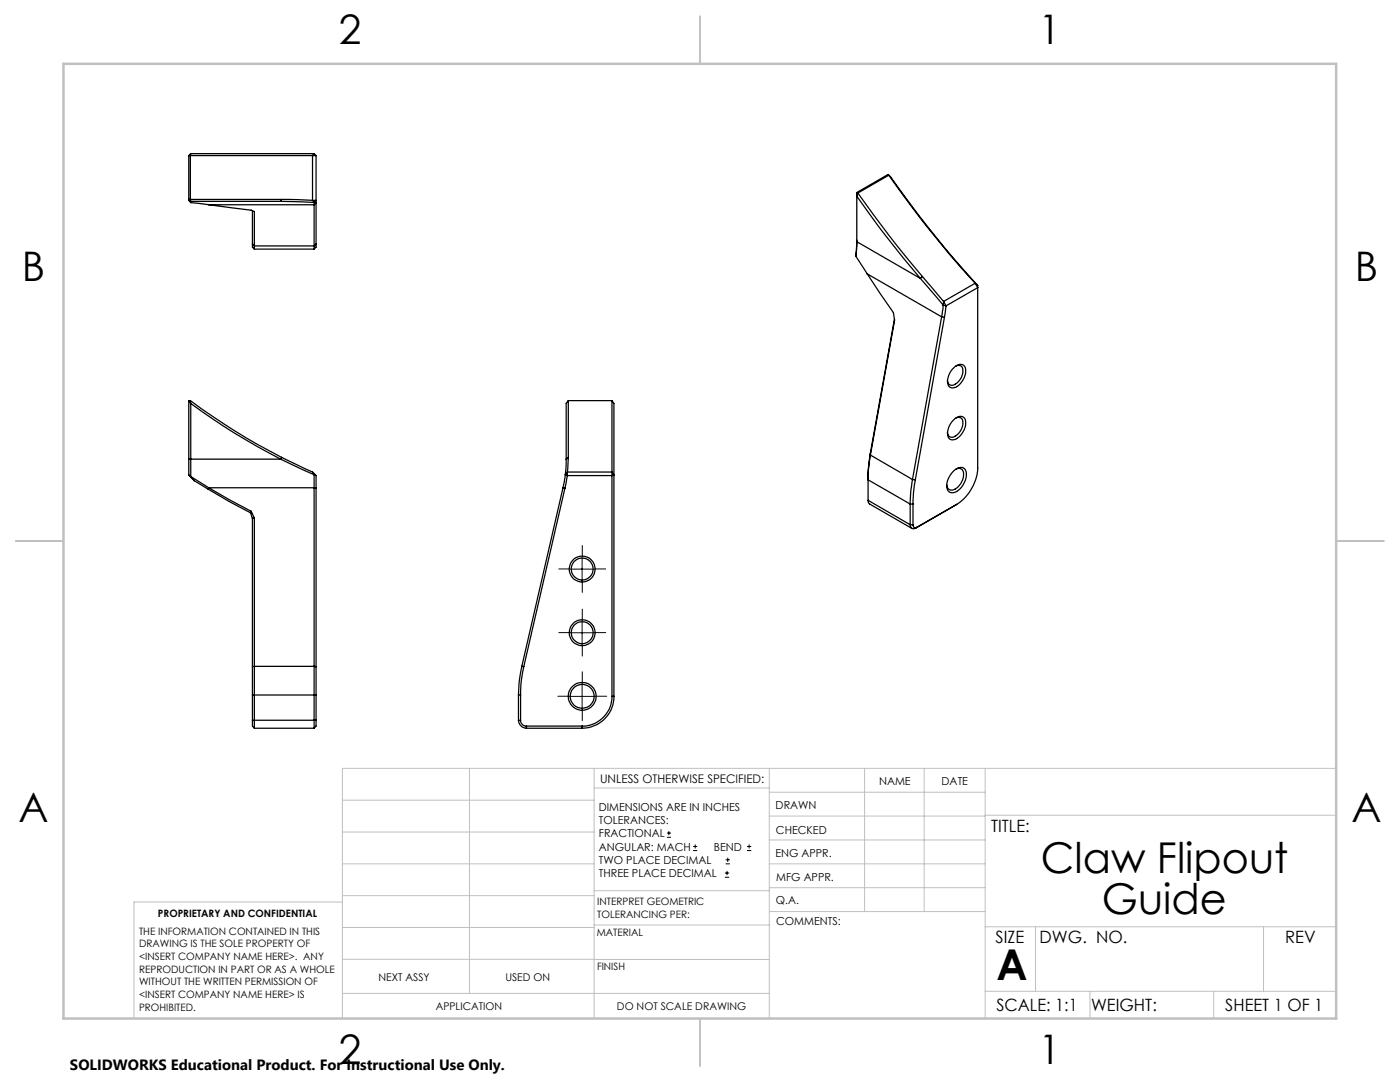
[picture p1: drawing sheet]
<svg xmlns="http://www.w3.org/2000/svg" width="279mm" height="216mm" viewBox="0 0 279 216" stroke-linecap="round" stroke-linejoin="round" font-family="sans-serif">
<g fill="none" stroke="#000" stroke-width=".2">
<path d="M113.7 113.6h5M116.2 111.1v5M113.7 126.3h5M113.7 139h5M116.2 123.8v5M116.2 136.5v5M133.1 167.1h.8M133.1 166.2h.8M133.5 165.8v.9M138.3 169.7h.8M138.3 168.9h.8M138.7 168.5v.8"/>
<path d="M144.7 175h.8M144.7 174.2h.8M144.8 172.4h.9M144.8 171.6h.9M145.1 173.8v.8M145.2 171.1v.9M149.1 169.7h.8M149.1 168.9h.8M149.5 168.5v.8"/>
</g>
<path d="M113.7 113.5h-2.2M116.2 111v-2.2M116.2 116v2.2M118.7 113.5h2.2M113.7 126.2h-2.2M113.7 138.9h-2.4M116.2 123.7v-2.2M116.2 128.7v2.2M116.2 136.4v-2.4M118.7 126.2h2.2M118.7 138.9h2.4M116.2 141.4v2.4" fill="none" stroke="#000" stroke-width=".2" stroke-dasharray="15.2 1.3 1.3 1.3"/>
<g fill="none" stroke="#c0c0c0" stroke-width=".2">
<path d="M68.3 159.7h50.3M93.7 153.3v44.9M118.6 153.3v49.9M118.6 157.2h34.9M153.5 153.3v49.9M153.5 158.1h43.1M172.5 153.3v28.6M184.4 153.3v28.6M196.6 153.3v49.9M266.7 153.3h-198.4v49.9M68.3 178.7h50.3M68.3 172.4h50.3"/>
<path d="M68.3 166h50.3M68.3 180h-41.6v23.2M118.6 177.7h35M153.5 167.6h43.1M153.5 162.8h43.1M153.5 172.4h43.1M153.5 177.1h43.1M196.6 162.7h70.1M68.3 198.2h85.2M68.3 191.4l85.2 .1M68.3 185.1h50.3M118.6 184.6h35"/>
<path d="M153.6 181.9h43M196.6 197.8h70.1M196.6 184.9h70.1M206.7 184.9v12.9M217.5 197.8v5.4M242.2 197.8v5.4M252.2 184.9v12.9"/>
</g>
<path d="M139.7 3.2v9.5M3.1 107.9h9.6M266.7 107.9h9.5M139.7 203.2v9.6" fill="none" stroke="#c0c0c0" stroke-width=".25"/>
<path d="M12.7 12.7h254v190.5h-254z" fill="none" stroke="#c0c0c0" stroke-width=".5"/>
<g fill="none" stroke="#000" stroke-width=".25">
<path d="M37.7 39.8v.2l.4 .4M37.7 31v8.8M37.7 31h.3M37.7 39.8h.3M37.7 39.8l.4 .4M38 39.8h18.2M38 31h24.4M38 31v8.8M38 39.8l.1 .4M38.1 30.7h24.6M38.1 30.7l-.1 .3M38.1 30.7l-.4 .3"/>
<path d="M56.2 39.8l6.2 .2M56.2 39.8l-.2 .4M62.4 31v9M62.4 31h.7M62.4 40l.3 .4M62.4 40h.7M62.7 30.7l-.3 .3M62.7 30.7l.4 .3M63.1 31v9M171 38.4v9.8M171 38.4l.2 .1M171.2 38.5a217.2 217.2 0 0 0 12.9 16.7"/>
<path d="M171.2 38.5l-.2 .7a208.4 208.4 0 0 0 12.7 16.4M177.4 35a198.9 198.9 0 0 0 17.2 21.5M177.4 35l.3 .3a211.9 211.9 0 0 0 17.4 21.7M177.4 35l-6.2 3.5M177.4 35l-.2-.1-6.2 3.5M38.1 40.2h17.9M38.1 40.4l3.6 .5M38.1 40.2v.2M41.7 40.9l8.4 1 .7 .3v6.9M41.7 40.9h21M50.4 48.7v.6l.4 .4M50.4 42.1v6.6"/>
<path d="M50.4 48.7l.4 .4M50.8 49.1v.6M50.8 49.1h11.9M50.8 49.7h11.9M56 40.2l6.7 .2M62.7 40.4v.5M62.7 49.1v.6M62.7 40.9v8.2M63.1 40v.5M63.1 48.7v.6l-.4 .4M63.1 40.5v8.2M63.1 40l-.4 .4"/>
<path d="M63.1 40.5l-.4 .4M63.1 48.7l-.4 .4M170.8 51.2l2.3 3.4M171 48.2l-.2 3M171 47.9l-.2 3.3M171 48.2l12.7 7.4M173.1 54.6l5.2 7.8 .2 1.5-4.8 26.9M173.1 54.6l14.8 8.6M183.7 55.6l4.5 5.3M184.1 55.2l4.2 4.9M184.1 55.2l-.4 .4M194.6 56.5l-6.3 3.6"/>
<path d="M194.6 56.5l.5 .9-6.3 3.6M194.6 56.5l.5 .5M195.1 57v36.4a9.3 9.3 0 0 1-4.2 7.2M37.7 80l.4 .5M37.7 80v11.6M38 79.9a129.3 129.3 0 0 0 18.2 11.4M38 79.9l.1 .6M38 79.9l-.3 .1M113.4 79.9v11.4M113.4 79.9l-.4 .6v11.1M113.4 79.9h8.7M122.1 79.9v14.3"/>
<path d="M122.1 79.9l.4 .6v14.3M178.5 63.7l-4.8 26.9M187.9 63.2l-5.8 32.5M187.9 63.2l.6 .1M188.2 60.9l-.3 2.3M188.2 60.9l.6 .1M188.3 60.1l-.1 .8M188.3 60.1l.5 .9M188.5 63.3l-5.8 32.4M188.8 61l-.3 2.3M190.3 73.4a1.35 1.35 0 0 1 2.3-.1 3.6 3.6 0 0 1-2.4 4.1 1.22 1.22 0 0 1-1-1.8l.3-1zM190.8 73a.92 .92 0 0 1 1 .1 .92 .92 0 0 1 .4 1 2.83 2.83 0 0 1-2.4 2.8l-.5-.4-.2-.5"/>
<path d="M37.7 91.6v3.2M37.7 91.6h18.3M37.7 94.8l1.1 1.1M37.7 94.8l.4 .3M38.1 95.1l3.6 2.2M38.1 80.5v14.6M38.1 80.5a128.2 128.2 0 0 0 17.9 11.1M38.1 95.1l.7 .8M38.8 95.9l2.8 1.7M41.6 97.6l4.2 2.5 4.2 2.2M41.7 97.3l8.4 4.7M41.7 97.3h21"/>
<path d="M41.7 97.3l-.1 .3M56 91.6l6.7 3.1M56.2 91.3l6.2 2.9M56.2 91.3l-.2 .3M62.4 94.2l.3 .5M62.4 94.2l.7 .7M62.7 94.7v2.6M62.7 97.3v35.7M62.7 97.3l.4 .1M62.7 94.7l.4 .2M63.1 94.9v2.5M63.1 97.4v35.6"/>
<path d="M112.4 97.3l.3 .1M112.4 97.3l-8.3 35.7M112.7 97.4l-8.2 35.6M112.8 94.7l-.4 2.6M112.8 94.7l.4 .2M113 91.6l-.2 3.1M113.2 94.9l-.5 2.5M113.2 94.2h8.9M113.2 94.2v.7M113.2 94.2l-.4 .5M113.4 91.3l-.2 2.9M113.4 91.3l-.4 .3"/>
<path d="M122.1 94.2v44.8M122.1 94.2l.4 .6M122.5 94.8l-.4 .1h-8.9M122.5 94.8v44.2M173.2 99.8l.1 .5 .3 .3 8.4 4.8M173.2 99.8l8.4 4.9M173.7 90.6l-.5 3.6v5.6M173.7 90.6v.2M173.7 90.8l-.4 3.1-.1 1.8 8.4 4.9M173.7 90.8l8.4 4.9M182.1 95.7l-.3 2.5-.2 2.4M182.1 95.7h.6"/>
<path d="M182.7 95.7l-.4 2.5-.1 2.4M190.1 94.2a1.69 1.69 0 0 1 2.4-.6 3.5 3.5 0 0 1-1 4.1 1.4 1.4 0 0 1-2.4-.1 3.7 3.7 0 0 1 1-3.4zM190.5 83.6a1.22 1.22 0 0 1 1.2-.5 1.22 1.22 0 0 1 1 .8 3.6 3.6 0 0 1-2.5 3.9 1.22 1.22 0 0 1-1-1.9 4.2 4.2 0 0 1 1.3-2.3zM190.8 83.4a.92 .92 0 0 1 1 0 .92 .92 0 0 1 .4 1.1 2.83 2.83 0 0 1-2.4 2.7l-.5-.3-.2-.6M190.8 93.6a1.04 1.04 0 0 1 1.2 .1 1.04 1.04 0 0 1 .3 1.2 3.3 3.3 0 0 1-2.4 2.9 .96 .96 0 0 1-1-1M50 102.3l.4 1.1M50.1 102l.7 1.4M50.1 102l-.1 .3M50.4 103.4v29.6M50.8 103.4v29.6M50.8 103.4h-.4M181.6 104.7a.68 .68 0 0 0 .4 .7 .68 .68 0 0 0 .8-.1"/>
<path d="M181.6 100.6h.6M181.6 100.6v4.1M181.6 104.7h.6M182.2 104.7a.51 .51 0 0 0 .3 .6 .51 .51 0 0 0 .6-.1M182.2 100.6v4.1M183.1 105.2l-.3 .1M190.9 100.6l-7.8 4.6M190.9 100.6l-8.1 4.7M50.4 133v5.7M50.4 138.7h12.7M50.4 138.7v5M50.8 133v12.3"/>
<path d="M50.8 133h11.9M50.8 133h-.4M62.7 133v12.3M62.7 133h.4M63.1 133v5.7M63.1 138.7v5M103.5 138.7h.4M103.5 138.7v5M103.9 138.7v5M104.1 133a25.7 25.7 0 0 0-.6 5.7M104.1 133h.4M104.5 133a22.6 22.6 0 0 0-.6 5.7"/>
<path d="M122.1 139a5.9 5.9 0 0 1-5.9 5.9M122.1 139h.4M122.5 139a6.4 6.4 0 0 1-6.3 6.3M50.4 143.7v1.2l.4 .4M50.4 143.7h12.7M50.8 145.3h11.9M63.1 143.7v1.2l-.4 .4M103.5 143.7a1.7 1.7 0 0 0 1.6 1.6M103.5 143.7h.4M103.9 143.7a1.14 1.14 0 0 0 1.2 1.2M105.1 145.3h11.1M105.1 144.9h11.1"/>
<path d="M105.1 144.9v.4M116.2 144.9v.4"/>
<circle cx="116.2" cy="113.5" r="2.59"/>
<circle cx="116.2" cy="113.6" r="2.19"/>
<circle cx="116.2" cy="126.2" r="2.59"/>
<circle cx="116.2" cy="138.9" r="2.77"/>
<circle cx="116.2" cy="138.9" r="2.38"/>
<circle cx="116.2" cy="126.3" r="2.19"/>
</g>
<g font-size="8.5">
<text x="207.7" y="174.2">Claw Flipout</text>
<text x="219.9" y="182.3">Guide</text>
<text x="198.9" y="195.5">A</text>
</g>
<g font-size="8.1">
<text x="67.6" y="8.9">2</text>
<text x="207.3" y="8.9">1</text>
<text x="4.4" y="56.2">B</text>
<text x="270.4" y="56.2">B</text>
<text x="3.7" y="164.1">A</text>
<text x="269.7" y="164.1">A</text>
<text x="67.6" y="212.4">2</text>
<text x="207.3" y="212.4">1</text>
</g>
<g font-size="3.4">
<text x="197.8" y="166">TITLE:</text>
<text x="198.7" y="188.1">SIZE</text>
<text x="207.5" y="188.1">DWG. NO.</text>
<text x="256.5" y="188.2">REV</text>
<text x="198.8" y="201.7">SCALE: 1:1</text>
<text x="217.7" y="201.8">WEIGHT:</text>
<text x="244.5" y="201.7">SHEET 1 OF 1</text>
</g>
<text font-size="3" x="14" y="213.5">SOLIDWORKS Educational Product. For Instructional Use Only.</text>
<text font-size="2.4" x="119.8" y="156.2">UNLESS OTHERWISE SPECIFIED:</text>
<g font-size="2.2">
<text x="119.5" y="161.8">DIMENSIONS ARE IN INCHES</text>
<text x="154.8" y="161.4">DRAWN</text>
<text x="175.4" y="156.6">NAME</text>
<text x="187.9" y="156.7">DATE</text>
<text x="119.5" y="164.4">TOLERANCES:</text>
<text x="119.5" y="167.1">FRACTIONAL</text>
<text x="154.9" y="166.3">CHECKED</text>
<text x="119.5" y="169.7">ANGULAR: MACH</text>
<text x="119.5" y="172.4">TWO PLACE DECIMAL</text>
<text x="142.5" y="169.7">BEND</text>
<text x="154.8" y="171">ENG APPR.</text>
<text x="119.5" y="175">THREE PLACE DECIMAL</text>
<text x="154.9" y="175.7">MFG APPR.</text>
<text x="154.9" y="180.4">Q.A.</text>
<text x="154.9" y="184.6">COMMENTS:</text>
</g>
<g font-size="2.1">
<text x="75.5" y="195.7">NEXT ASSY</text>
<text x="100.9" y="195.7">USED ON</text>
<text x="86.9" y="201.5">APPLICATION</text>
<text x="123.1" y="201.6">DO NOT SCALE DRAWING</text>
</g>
<g font-size="2">
<text x="31.5" y="182.9">PROPRIETARY AND CONFIDENTIAL</text>
<text x="119.2" y="180.6">INTERPRET GEOMETRIC</text>
<text x="119.2" y="183.1">TOLERANCING PER:</text>
<text x="27.8" y="186.5">THE INFORMATION CONTAINED IN THIS</text>
<text x="27.8" y="189">DRAWING IS THE SOLE PROPERTY OF</text>
<text x="27.8" y="191.6">&lt;INSERT COMPANY NAME HERE&gt;. ANY</text>
<text x="119.1" y="186.7">MATERIAL</text>
<text x="27.8" y="194.1">REPRODUCTION IN PART OR AS A WHOLE</text>
<text x="27.8" y="196.6">WITHOUT THE WRITTEN PERMISSION OF</text>
<text x="119.1" y="193.5">FINISH</text>
<text x="27.8" y="199.1">&lt;INSERT COMPANY NAME HERE&gt; IS</text>
<text x="27.8" y="201.7">PROHIBITED.</text>
</g>
</svg>
